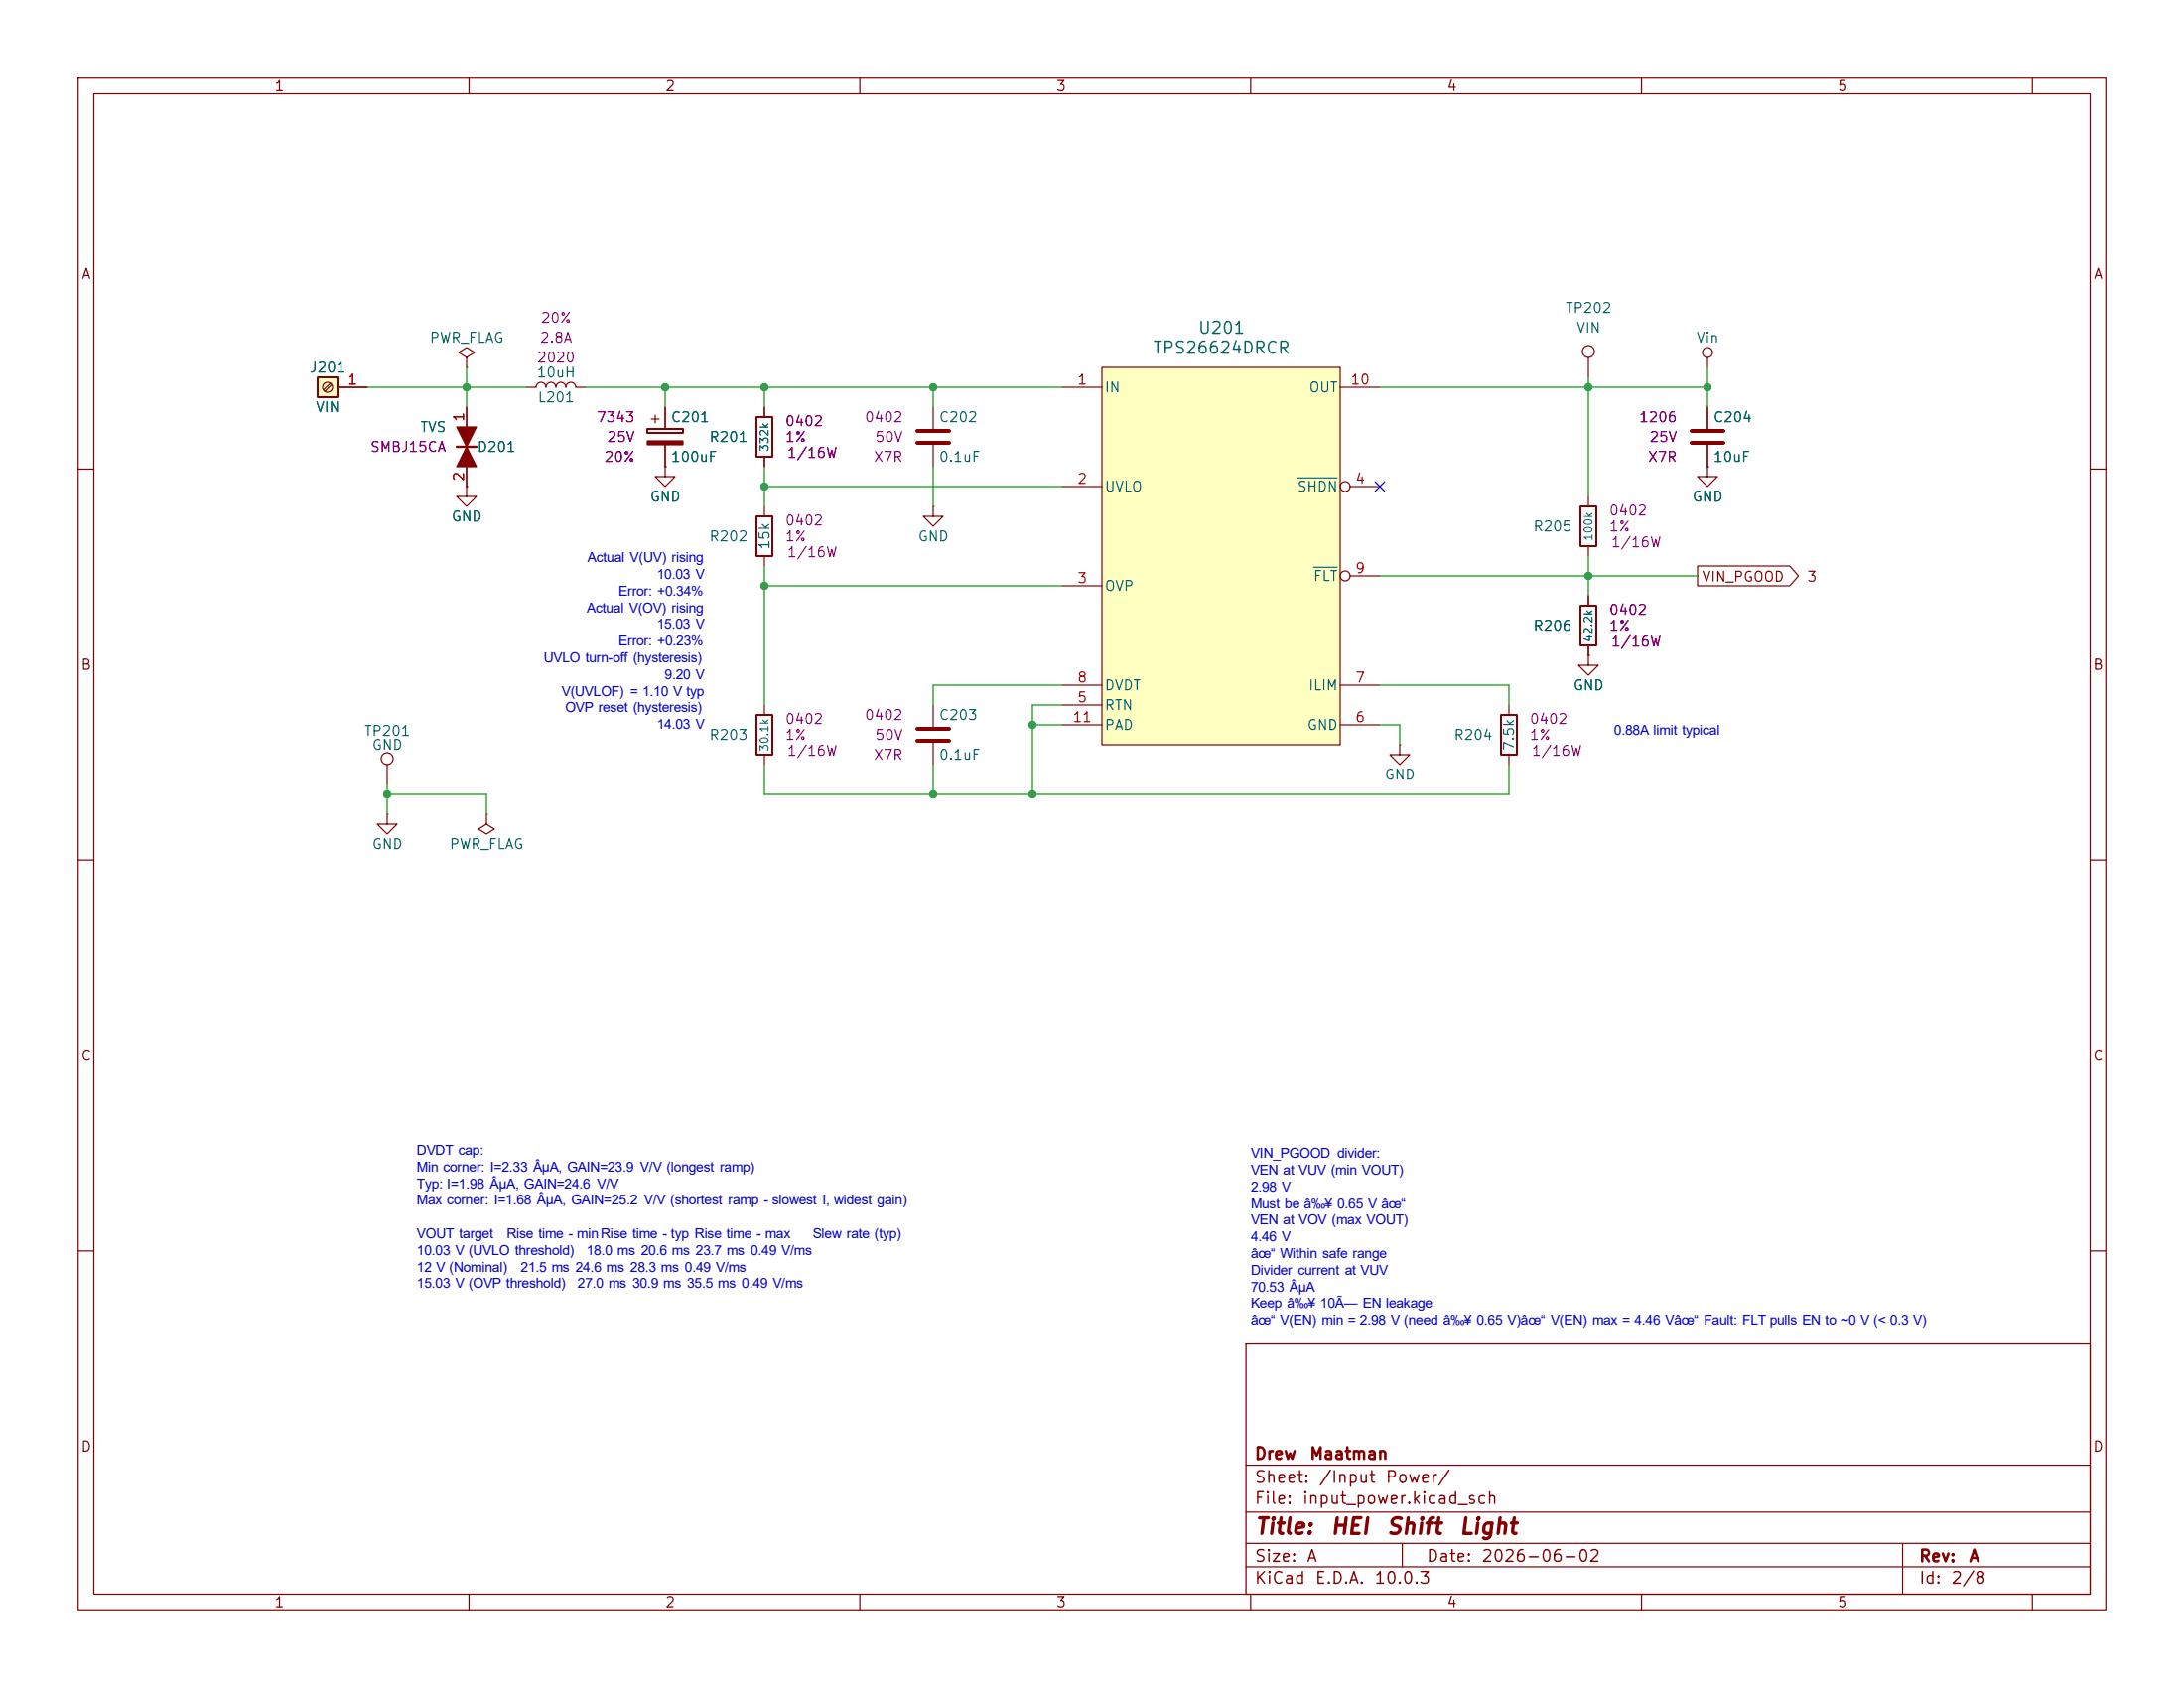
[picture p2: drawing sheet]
<svg xmlns="http://www.w3.org/2000/svg" width="279mm" height="216mm" viewBox="0 0 279 216" stroke-linecap="round" stroke-linejoin="round" font-family="sans-serif">
<g fill="none" stroke="#840000" stroke-width=".15">
<path d="M10 10h259.4v195.9h-259.4zM12 12h255.4v191.9h-255.4zM60 10v2M110 10v2M160 10v2M210 10v2M260 10v2M85.1 59.7v1.3h1.3l-1.3 1.2-1.3-1.2h1.3M85.1 59.7h.1M218.4 45.7v1.3M10 60h2M203.2 76.2v1.3"/>
<path d="M267.4 60h2M193 90.2v1.2M193 96.5v1.3M203.2 83.8v1.3h1.3l-1.3 1.3-1.3-1.3h1.3M203.2 83.8h.1M203.2 82.6v1.2M10 110h2M267.4 110h2M10 160h2M159.4 171.9h108v32h-108zM267.4 160h2M159.4 197.4h108"/>
<path d="M159.4 193.4h108M159.4 187.4h108M179.4 197.4v3M243.4 197.4v6.5M60 203.9v2M110 203.9v2M159.4 200.4h108M160 203.9v2M210 203.9v2M260 203.9v2"/>
<circle cx="218.4" cy="45.1" r=".63"/>
</g>
<path d="M202.2 77.5h2v5.1h-2zM192 91.4h2.1v5.1h-2.1z" fill="none" stroke="#840000" stroke-width=".25"/>
<path d="M40.6 48.3h2.6v2.5h-2.6z" fill="#ffffc2"/>
<path d="M40.6 48.3h2.6v2.5h-2.6z" fill="none" stroke="#840000" stroke-width=".25"/>
<g fill="none" stroke="#840000" stroke-width=".15">
<path d="M42.3 49l-.9 .9M42.4 49.2l-.8 .8M43.2 49.5h3.8M59.7 52.1v2.5M59.7 59.7v2.5M218.4 59.7v1.3h1.3l-1.3 1.2-1.2-1.2h1.2M218.4 59.7h.1M218.4 52.1v2.8M218.4 56.9v2.8M119.4 64.8v1.2h1.2l-1.2 1.3-1.3-1.3h1.3M119.4 64.8h.1"/>
<circle cx="41.9" cy="49.5" r=".63"/>
</g>
<path d="M216.4 55.1h4.1M216.4 56.6h4.1" fill="none" stroke="#840000" stroke-width=".51"/>
<g fill="#840000" stroke="#840000" stroke-width=".15">
<path d="M58.4 54.6h2.6l-1.3 2.6z"/>
<path d="M59.7 57.2l1.3 2.5h-2.6z"/>
</g>
<path d="M58.4 57.2h2.6" fill="none" stroke="#840000" stroke-width=".3"/>
<path d="M141 47h30.4v48.3h-30.4z" fill="#ffffc2"/>
<g fill="none" stroke="#840000" stroke-width=".15">
<path d="M43.2 49.5h3.8M59.7 45.7l1-.6-1-.6-1 .6 1 .6v1.3M59.7 47h.1M59.7 52.1v2.5M59.7 59.7v2.5M67.3 49.5h1.3a.64 .64 0 0 1 .6-.6 .64 .64 0 0 1 .6 .6 .64 .64 0 0 1 .7-.6 .64 .64 0 0 1 .6 .6 .64 .64 0 0 1 .7-.6 .64 .64 0 0 1 .6 .6 .64 .64 0 0 1 .6-.6 .64 .64 0 0 1 .7 .6h1.2M82.8 54.9v.5zM82.8 55.4h4.6zM82.8 54.9h4.6zM83.3 53.6h1M83.8 53.1v1M85.1 59.7h.1"/>
<path d="M85.1 52.1v2.8M85.1 56.9v2.8M87.4 54.9v.5zM97.8 52.1v1.2M97.8 58.4v1.3M119.4 52.1v2.8M119.4 56.9v2.8M135.9 49.5h5.1M141 47h30.4v48.3h-30.4zM171.4 49.5h5.1M203.2 45.7v2.6M218.4 59.7h.1"/>
<path d="M218.4 52.1v2.8M218.4 56.9v2.8M59.7 62.2v1.3h1.3l-1.3 1.3-1.3-1.3h1.3M59.7 62.2h.1M97.8 64.8v1.2M97.8 71.1v1.3M135.9 62.2h5.1M135.9 74.9h5.1M172.7 62.2h3.8M172.7 73.7h3.8M203.2 63.5v1.3M203.2 69.9v1.2"/>
<path d="M203.2 76.2v1.3M217.2 72.4h11.8l1.1 1.3-1.1 1.2h-11.8zM49.5 97.8v2.5M97.8 90.2v1.2M97.8 96.5v1.3M119.4 90.2v2.8M119.4 95v2.8M135.9 92.7h5.1M135.9 90.2h5.1M135.9 87.6h5.1M171.4 92.7h5.1M171.4 87.6h5.1"/>
<path d="M179.1 95.3v1.2h1.2l-1.2 1.3-1.3-1.3h1.3M179.1 95.3h.1M203.2 83.8h.1M203.2 82.6v1.2M49.5 104.1v1.3h1.3l-1.3 1.3-1.2-1.3h1.2M49.5 104.1h.1M62.2 104.1v1.3l1 .6-1 .7-1-.7 1-.6M62.2 104.1h.1"/>
<circle cx="203.2" cy="45" r=".76"/>
<circle cx="172.1" cy="62.2" r=".63"/>
<circle cx="172.1" cy="73.7" r=".63"/>
<circle cx="49.5" cy="97" r=".76"/>
</g>
<path d="M166 61.1h5.1M168 72.6h3.1" fill="none" stroke="#006464" stroke-width=".15"/>
<path d="M82.8 56.4h4.6v.5h-4.6z" fill="#840000" stroke="#840000" stroke-width=".15"/>
<path d="M96.8 53.3h2v5.1h-2zM96.8 66h2v5.1h-2zM202.2 64.8h2v5.1h-2zM96.8 91.4h2v5.1h-2z" fill="none" stroke="#840000" stroke-width=".25"/>
<path d="M117.3 55.1h4.1M117.3 56.6h4.1M117.3 93.2h4.1M117.3 94.7h4.1" fill="none" stroke="#840000" stroke-width=".51"/>
<g fill="none" stroke="#009600" stroke-width=".15">
<path d="M47 49.5h20.3M59.7 47v5.1M74.9 49.5h61M85.1 49.5v2.6M97.8 49.5v2.6M97.8 59.7v5.1M119.4 49.5v2.6M119.4 59.7v5.1M176.5 49.5h41.9M203.2 48.3v15.2M218.4 47v5.1M97.8 72.4v17.8"/>
<path d="M97.8 74.9h38.1M97.8 62.2h38.1M176.5 73.7h40.7M203.2 71.1v5.1M97.8 97.8v3.8h95.2v-3.8M119.4 97.8v3.8M132.1 92.7h3.8M135.9 87.6h-16.5v2.6M135.9 90.2h-3.8v11.4M176.5 92.7h2.6v2.6M176.5 87.6h16.5v2.6M49.5 101.6h12.7v2.5"/>
<path d="M49.5 100.3v3.8"/>
</g>
<path d="M175.9 61.6l1.2 1.2M177.1 61.6l-1.2 1.2" fill="none" stroke="#000084" stroke-width=".15"/>
<g fill="#009600" stroke="#009600" stroke-width=".13">
<circle cx="132.1" cy="92.7" r=".46"/>
<circle cx="132.1" cy="101.6" r=".46"/>
<circle cx="203.2" cy="49.5" r=".46"/>
<circle cx="203.2" cy="73.7" r=".46"/>
<circle cx="218.4" cy="49.5" r=".46"/>
<circle cx="49.5" cy="101.6" r=".46"/>
<circle cx="119.4" cy="101.6" r=".46"/>
<circle cx="97.8" cy="74.9" r=".46"/>
<circle cx="85.1" cy="49.5" r=".46"/>
<circle cx="97.8" cy="49.5" r=".46"/>
<circle cx="97.8" cy="62.2" r=".46"/>
<circle cx="59.7" cy="49.5" r=".46"/>
<circle cx="119.4" cy="49.5" r=".46"/>
</g>
<g font-size="2" fill="#840000">
<text x="160.4" y="196.7">Title:</text>
<text x="170.1" y="196.7">HEI</text>
<text x="177.2" y="196.7">Shift</text>
<text x="186.5" y="196.7">Light</text>
</g>
<g font-size="1.8" fill="#0000c2">
<text x="75.2" y="71.9">Actual V(UV) rising</text>
<text x="79.2" y="76.2">Error: +0.34%</text>
<text x="84" y="74">10.03 V</text>
<text x="75.1" y="78.3">Actual V(OV) rising</text>
<text x="79.2" y="82.6">Error: +0.23%</text>
<text x="84" y="80.4">15.03 V</text>
<text x="69.6" y="84.7">UVLO turn-off (hysteresis)</text>
<text x="71.9" y="89">V(UVLOF) = 1.10 V typ</text>
<text x="85" y="86.8">9.20 V</text>
<text x="72.3" y="91.1">OVP reset (hysteresis)</text>
<text x="84" y="93.2">14.03 V</text>
<text x="206.5" y="94">0.88A limit typical</text>
<text x="53.3" y="147.7">DVDT cap:</text>
<text x="53.3" y="149.8">Min corner: I=2.33 ÂµA, GAIN=23.9 V/V (longest ramp)</text>
<text x="160" y="148.1">VIN_PGOOD divider:</text>
<text x="53.3" y="152">Typ: I=1.98 ÂµA, GAIN=24.6 V/V</text>
<text x="53.3" y="154.1">Max corner: I=1.68 ÂµA, GAIN=25.2 V/V (shortest ramp - slowest I, widest gain)</text>
<text x="160" y="150.2">VEN at VUV (min VOUT)</text>
<text x="160" y="152.4">2.98 V</text>
<text x="160" y="154.5">Must be â‰¥ 0.65 V âœ“</text>
<text x="53.3" y="158.4">VOUT target</text>
<text x="53.3" y="160.5">10.03 V (UVLO threshold)</text>
<text x="64.8" y="158.4">Rise time - min Rise time - typ Rise time - max</text>
<text x="75" y="160.5">18.0 ms 20.6 ms 23.7 ms 0.49 V/ms</text>
<text x="104" y="158.4">Slew rate (typ)</text>
<text x="160" y="156.6">VEN at VOV (max VOUT)</text>
<text x="160" y="158.8">4.46 V</text>
<text x="160" y="160.9">âœ“ Within safe range</text>
<text x="53.3" y="162.6">12 V (Nominal)</text>
<text x="53.3" y="164.8">15.03 V (OVP threshold)</text>
<text x="66.6" y="162.6">21.5 ms 24.6 ms 28.3 ms 0.49 V/ms</text>
<text x="73.9" y="164.8">27.0 ms 30.9 ms 35.5 ms 0.49 V/ms</text>
<text x="160" y="163">Divider current at VUV</text>
<text x="160" y="165.2">70.53 ÂµA</text>
<text x="160" y="167.3">Keep â‰¥ 10Ã— EN leakage</text>
<text x="160" y="169.4">âœ“ V(EN) min = 2.98 V (need â‰¥ 0.65 V)âœ“ V(EN) max = 4.46 Vâœ“ Fault: FLT pulls EN to ~0 V (&lt; 0.3 V)</text>
</g>
<g font-size="1.5" fill="#006464">
<text x="147.4" y="45.6">TPS26624DRCR</text>
<text x="153.2" y="43.1">U201</text>
</g>
<g font-size="1.5" fill="#840000">
<text x="160.4" y="190">Sheet:</text>
<text x="160.4" y="187">Drew</text>
<text x="167.4" y="187">Maatman</text>
<text x="168.6" y="190">/Input</text>
<text x="177.1" y="190">Power/</text>
<text x="160.4" y="192.7">File:</text>
<text x="166.5" y="192.7">input_power.kicad_sch</text>
<text x="160.4" y="202.9">KiCad</text>
<text x="160.4" y="200.1">Size:</text>
<text x="167.1" y="200.1">A</text>
<text x="168.1" y="202.9">E.D.A.</text>
<text x="175.7" y="202.9">10.0.3</text>
<text x="182.4" y="200.1">Date:</text>
<text x="189.4" y="200.1">2026-06-02</text>
<text x="245.4" y="200.1">Rev:</text>
<text x="245.4" y="202.9">Id:</text>
<text x="249.5" y="202.9">2/8</text>
<text x="251.8" y="200.1">A</text>
</g>
<g font-size="1.3" fill="#840000">
<text x="35" y="12">1</text>
<text x="85" y="12">2</text>
<text x="135" y="12">3</text>
<text x="185" y="12">4</text>
<text x="235" y="12">5</text>
<text x="10.3" y="36">A</text>
<text x="267.7" y="36">A</text>
<text x="217.6" y="74.7">VIN_PGOOD</text>
<text x="231.1" y="74.7">3</text>
<text x="10.3" y="86">B</text>
<text x="267.7" y="86">B</text>
<text x="10.3" y="136">C</text>
<text x="267.7" y="136">C</text>
<text x="10.3" y="186">D</text>
<text x="267.7" y="186">D</text>
<text x="35" y="205.9">1</text>
<text x="85" y="205.9">2</text>
<text x="135" y="205.9">3</text>
<text x="185" y="205.9">4</text>
<text x="235" y="205.9">5</text>
</g>
<g font-size="1.3" fill="#840084">
<text x="69.1" y="41.6">20%</text>
<text x="68.6" y="46.7">2020</text>
<text x="69" y="44.2">2.8A</text>
<text x="47.3" y="58.1">SMBJ15CA</text>
<text x="76.2" y="54.3">7343</text>
<text x="77.2" y="59.4">20%</text>
<text x="77.6" y="56.9">25V</text>
<text x="100.3" y="56.9">1%</text>
<text x="100.3" y="54.8">0402</text>
<text x="100.6" y="58.9">1/16W</text>
<text x="110.5" y="54.3">0402</text>
<text x="111.7" y="59.4">X7R</text>
<text x="111.8" y="56.9">50V</text>
<text x="209.6" y="54.3">1206</text>
<text x="210.7" y="59.4">X7R</text>
<text x="210.9" y="56.9">25V</text>
<text x="100.3" y="69.6">1%</text>
<text x="100.3" y="67.5">0402</text>
<text x="100.6" y="71.6">1/16W</text>
<text x="205.7" y="68.3">1%</text>
<text x="205.7" y="66.2">0402</text>
<text x="206" y="70.3">1/16W</text>
<text x="205.7" y="81">1%</text>
<text x="205.7" y="78.9">0402</text>
<text x="206" y="83">1/16W</text>
<text x="100.3" y="95">1%</text>
<text x="100.3" y="92.9">0402</text>
<text x="110.5" y="92.4">0402</text>
<text x="111.8" y="95">50V</text>
<text x="195.6" y="95">1%</text>
<text x="195.6" y="92.9">0402</text>
<text x="100.6" y="97">1/16W</text>
<text x="111.7" y="97.5">X7R</text>
<text x="195.8" y="97">1/16W</text>
</g>
<g font-size="1.3" fill="#006464">
<text x="200.2" y="40.3">TP202</text>
<text x="39.5" y="48">J201</text>
<text x="54.9" y="44.2">PWR_FLAG</text>
<text x="201.6" y="42.9">VIN</text>
<text x="216.9" y="44.2">Vin</text>
<text x="40.3" y="53">VIN</text>
<text x="68.6" y="48.6">10uH</text>
<text x="68.7" y="51.8">L201</text>
<text x="141.2" y="50.5">IN</text>
<text x="167.4" y="50.5">OUT</text>
<text x="53.7" y="55.6">TVS</text>
<text x="60.9" y="58.1">D201</text>
<text x="85.7" y="54.3">C201</text>
<text x="85.7" y="59.4">100uF</text>
<text x="90.6" y="56.9">R201</text>
<text x="120" y="54.3">C202</text>
<text x="120" y="59.4">0.1uF</text>
<text x="219.1" y="54.3">C204</text>
<text x="219.1" y="59.4">10uF</text>
<text x="83.1" y="64.5">GND</text>
<text x="141.2" y="63.2">UVLO</text>
<text x="165.9" y="63.2">SHDN</text>
<text x="216.4" y="64.5">GND</text>
<text x="57.7" y="67">GND</text>
<text x="90.6" y="69.6">R202</text>
<text x="98.8" y="70.4" transform="rotate(-90 98.8 70.4)">15k</text>
<text x="117.3" y="69.6">GND</text>
<text x="196.1" y="68.3">R205</text>
<text x="141.2" y="75.9">OVP</text>
<text x="167.9" y="74.6">FLT</text>
<text x="196.1" y="81">R206</text>
<text x="141.2" y="88.6">DVDT</text>
<text x="167.3" y="88.6">ILIM</text>
<text x="201.2" y="88.6">GND</text>
<text x="46.5" y="94.4">TP201</text>
<text x="90.6" y="95">R203</text>
<text x="120" y="92.4">C203</text>
<text x="141.2" y="91.1">RTN</text>
<text x="141.2" y="93.7">PAD</text>
<text x="167.1" y="93.7">GND</text>
<text x="185.9" y="95">R204</text>
<text x="47.5" y="96.2">GND</text>
<text x="120" y="97.5">0.1uF</text>
<text x="177" y="100">GND</text>
<text x="194" y="96.1" transform="rotate(-90 194 96.1)">7.5k</text>
<text x="47.5" y="108.9">GND</text>
<text x="57.4" y="108.9">PWR_FLAG</text>
</g>
<g font-size="1.3" fill="#a90000">
<text x="44.4" y="49.5">1</text>
<text x="137.7" y="49.5">1</text>
<text x="172.7" y="49.5">10</text>
<text x="59.7" y="54" transform="rotate(-90 59.7 54)">1</text>
<text x="59.7" y="61.7" transform="rotate(-90 59.7 61.7)">2</text>
<text x="137.7" y="62.2">2</text>
<text x="173.3" y="62.2">4</text>
<text x="137.7" y="74.9">3</text>
<text x="173.3" y="73.6">9</text>
<text x="137.7" y="87.6">8</text>
<text x="173.3" y="87.6">7</text>
<text x="137.1" y="92.7">11</text>
<text x="137.7" y="90.1">5</text>
<text x="173.3" y="92.7">6</text>
</g>
<g font-size="1" fill="#006464">
<text x="98.6" y="57.9" transform="rotate(-90 98.6 57.9)">332k</text>
<text x="204" y="69.3" transform="rotate(-90 204 69.3)">100k</text>
<text x="204" y="82.2" transform="rotate(-90 204 82.2)">42.2k</text>
<text x="98.6" y="96.2" transform="rotate(-90 98.6 96.2)">30.1k</text>
</g>
</svg>
